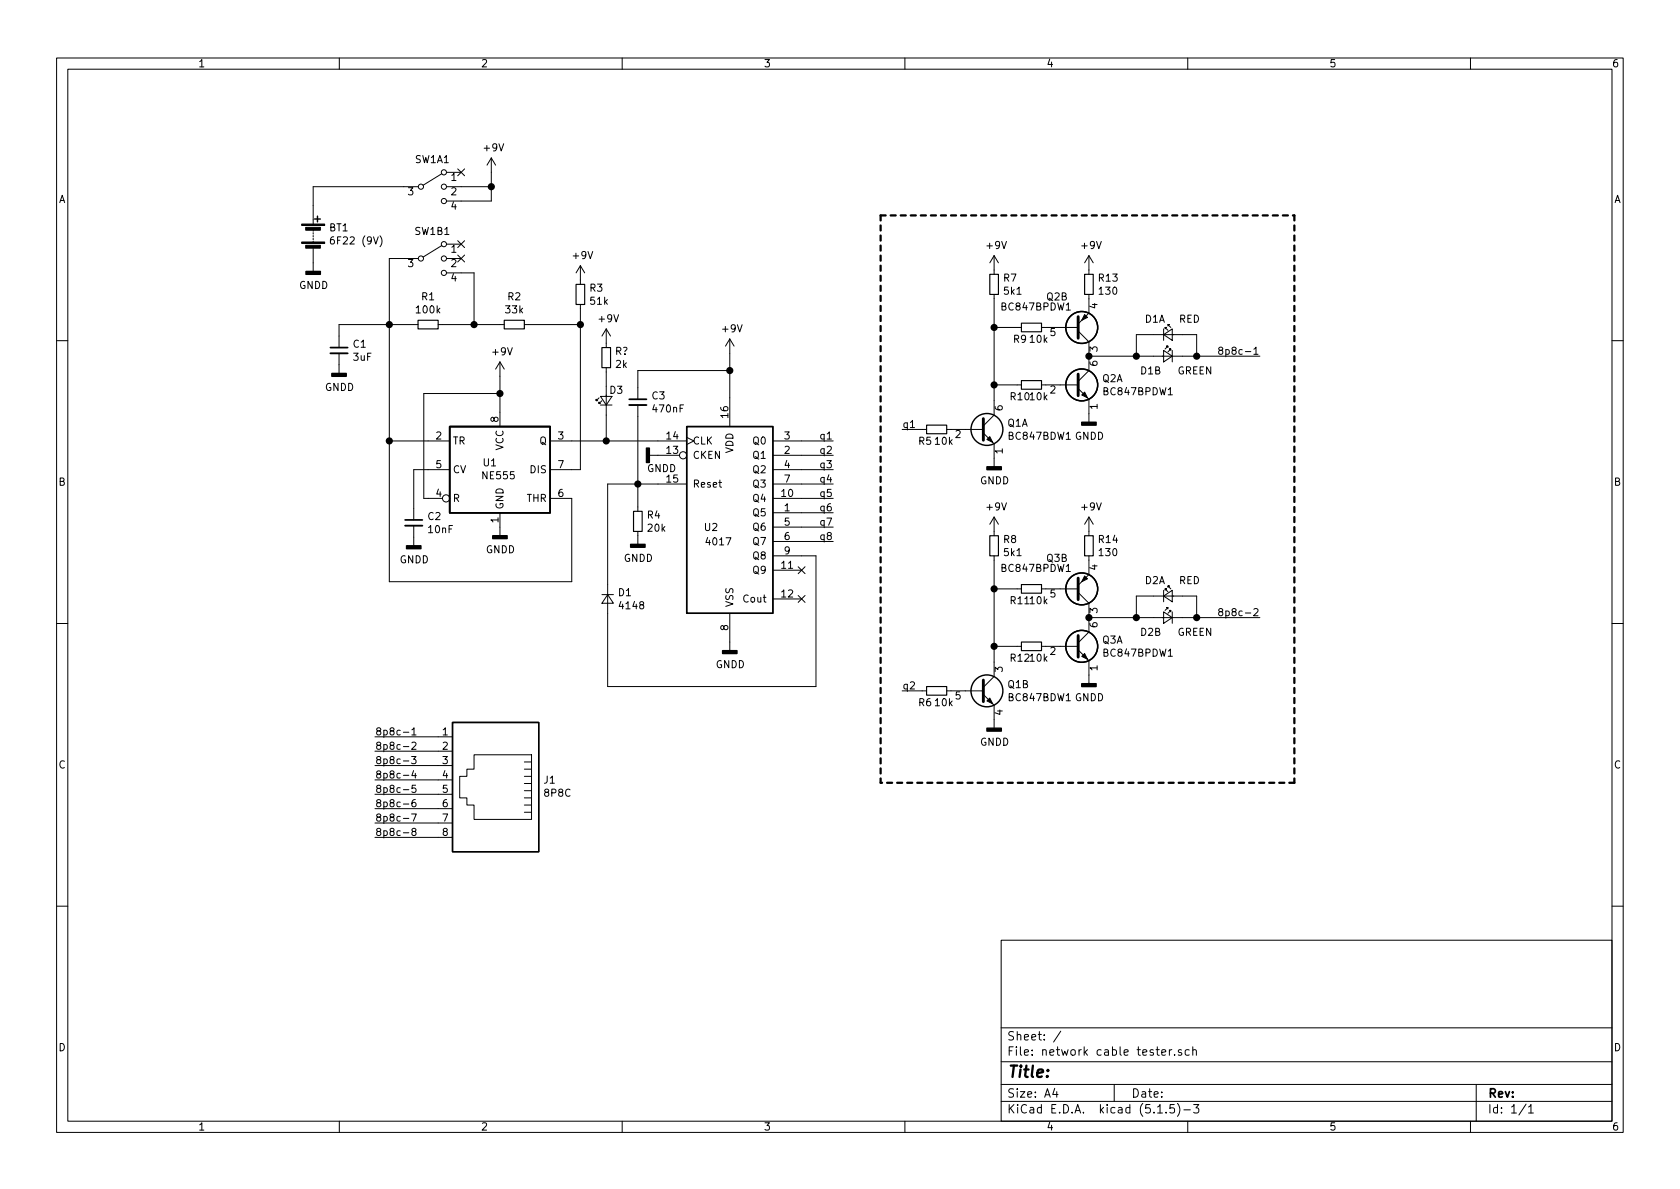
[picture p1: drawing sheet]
EESchema Schematic File Version 4
EELAYER 30 0
EELAYER END
$Descr A4 11693 8268
encoding utf-8
Sheet 1 1
Title ""
Date ""
Rev ""
Comp ""
Comment1 ""
Comment2 ""
Comment3 ""
Comment4 ""
$EndDescr
$Comp
L Timer:NE555 U1
U 1 1
P 3480 3260
F 0 "U1" H 3410 3310 50  0000 C CNN
F 1 "NE555" H 3470 3220 50  0000 C CNN
F 2 "" H 3480 3260 50  0001 C CNN
F 3 "http://www.ti.com/lit/ds/symlink/ne555.pdf" H 3480 3260 50  0001 C CNN
	1    3480 3260
	1    0    0    -1  
$EndComp
$Comp
L Device:R_Small R4
U 1 1
P 4440 3620
F 0 "R4" H 4499 3666 50  0000 L CNN
F 1 "20k" H 4499 3575 50  0000 L CNN
F 2 "" H 4440 3620 50  0001 C CNN
F 3 "~" H 4440 3620 50  0001 C CNN
	1    4440 3620
	1    0    0    -1  
$EndComp
$Comp
L Device:C_Small C2
U 1 1
P 2880 3630
F 0 "C2" H 2972 3676 50  0000 L CNN
F 1 "10nF" H 2972 3585 50  0000 L CNN
F 2 "" H 2880 3630 50  0001 C CNN
F 3 "~" H 2880 3630 50  0001 C CNN
	1    2880 3630
	1    0    0    -1  
$EndComp
$Comp
L power:GNDD #PWR06
U 1 1
P 3480 3660
F 0 "#PWR06" H 3480 3410 50  0001 C CNN
F 1 "GNDD" H 3484 3505 50  0000 C CNN
F 2 "" H 3480 3660 50  0001 C CNN
F 3 "" H 3480 3660 50  0001 C CNN
	1    3480 3660
	1    0    0    -1  
$EndComp
$Comp
L power:GNDD #PWR011
U 1 1
P 5080 4460
F 0 "#PWR011" H 5080 4210 50  0001 C CNN
F 1 "GNDD" H 5084 4305 50  0000 C CNN
F 2 "" H 5080 4460 50  0001 C CNN
F 3 "" H 5080 4460 50  0001 C CNN
	1    5080 4460
	1    0    0    -1  
$EndComp
$Comp
L power:+9V #PWR05
U 1 1
P 3480 2610
F 0 "#PWR05" H 3480 2460 50  0001 C CNN
F 1 "+9V" H 3495 2783 50  0000 C CNN
F 2 "" H 3480 2610 50  0001 C CNN
F 3 "" H 3480 2610 50  0001 C CNN
	1    3480 2610
	1    0    0    -1  
$EndComp
Wire Wire Line
	3480 2860 3480 2730
Wire Wire Line
	2980 3460 2950 3460
Wire Wire Line
	2950 2730 3480 2730
Connection ~ 3480 2730
Wire Wire Line
	3480 2730 3480 2610
$Comp
L power:GNDD #PWR03
U 1 1
P 2880 3730
F 0 "#PWR03" H 2880 3480 50  0001 C CNN
F 1 "GNDD" H 2884 3575 50  0000 C CNN
F 2 "" H 2880 3730 50  0001 C CNN
F 3 "" H 2880 3730 50  0001 C CNN
	1    2880 3730
	1    0    0    -1  
$EndComp
Wire Wire Line
	3980 3060 4220 3060
$Comp
L power:GNDD #PWR09
U 1 1
P 4580 3160
F 0 "#PWR09" H 4580 2910 50  0001 C CNN
F 1 "GNDD" V 4670 3290 50  0000 R CNN
F 2 "" H 4580 3160 50  0001 C CNN
F 3 "" H 4580 3160 50  0001 C CNN
	1    4580 3160
	0    1    1    0   
$EndComp
$Comp
L Device:C_Small C3
U 1 1
P 4440 2790
F 0 "C3" H 4532 2836 50  0000 L CNN
F 1 "470nF" H 4532 2745 50  0000 L CNN
F 2 "" H 4440 2790 50  0001 C CNN
F 3 "~" H 4440 2790 50  0001 C CNN
	1    4440 2790
	1    0    0    -1  
$EndComp
$Comp
L Device:D_Small D1
U 1 1
P 4230 4160
F 0 "D1" V 4184 4228 50  0000 L CNN
F 1 "4148" V 4275 4228 50  0000 L CNN
F 2 "" V 4230 4160 50  0001 C CNN
F 3 "~" V 4230 4160 50  0001 C CNN
	1    4230 4160
	0    1    1    0   
$EndComp
$Comp
L power:+9V #PWR010
U 1 1
P 5080 2450
F 0 "#PWR010" H 5080 2300 50  0001 C CNN
F 1 "+9V" H 5095 2623 50  0000 C CNN
F 2 "" H 5080 2450 50  0001 C CNN
F 3 "" H 5080 2450 50  0001 C CNN
	1    5080 2450
	1    0    0    -1  
$EndComp
Wire Wire Line
	5080 2760 5080 2570
Wire Wire Line
	5680 4770 5680 3860
Wire Wire Line
	5680 3860 5580 3860
NoConn ~ 5580 3960
NoConn ~ 5580 4160
Wire Wire Line
	4440 3360 4580 3360
Wire Wire Line
	3980 3460 3980 4040
Wire Wire Line
	3980 4040 2710 4040
Wire Wire Line
	2710 4040 2710 3060
Wire Wire Line
	2710 3060 2980 3060
Wire Wire Line
	4440 2690 4440 2570
Wire Wire Line
	4440 2570 5080 2570
Connection ~ 5080 2570
Wire Wire Line
	5080 2570 5080 2450
$Comp
L 4xxx:4017 U2
U 1 1
P 5080 3560
F 0 "U2" H 4950 3460 50  0000 C CNN
F 1 "4017" H 5000 3360 50  0000 C CNN
F 2 "" H 5080 3560 50  0001 C CNN
F 3 "http://www.intersil.com/content/dam/Intersil/documents/cd40/cd4017bms-22bms.pdf" H 5080 3560 50  0001 C CNN
	1    5080 3560
	1    0    0    -1  
$EndComp
$Comp
L power:GNDD #PWR08
U 1 1
P 4440 3720
F 0 "#PWR08" H 4440 3470 50  0001 C CNN
F 1 "GNDD" H 4444 3565 50  0000 C CNN
F 2 "" H 4440 3720 50  0001 C CNN
F 3 "" H 4440 3720 50  0001 C CNN
	1    4440 3720
	1    0    0    -1  
$EndComp
Wire Wire Line
	4440 2890 4440 3360
Wire Wire Line
	4440 3520 4440 3360
Connection ~ 4440 3360
Wire Wire Line
	4230 4060 4230 3360
Wire Wire Line
	4230 3360 4440 3360
Wire Wire Line
	4230 4260 4230 4770
Wire Wire Line
	4230 4770 5680 4770
$Comp
L Device:R_Small R1
U 1 1
P 2980 2250
F 0 "R1" V 2784 2250 50  0000 C CNN
F 1 "100k" V 2875 2250 50  0000 C CNN
F 2 "" H 2980 2250 50  0001 C CNN
F 3 "~" H 2980 2250 50  0001 C CNN
	1    2980 2250
	0    1    1    0   
$EndComp
$Comp
L Device:C_Small C1
U 1 1
P 2360 2430
F 0 "C1" H 2452 2476 50  0000 L CNN
F 1 "3uF" H 2452 2385 50  0000 L CNN
F 2 "" H 2360 2430 50  0001 C CNN
F 3 "~" H 2360 2430 50  0001 C CNN
	1    2360 2430
	1    0    0    -1  
$EndComp
$Comp
L power:GNDD #PWR02
U 1 1
P 2360 2530
F 0 "#PWR02" H 2360 2280 50  0001 C CNN
F 1 "GNDD" H 2364 2375 50  0000 C CNN
F 2 "" H 2360 2530 50  0001 C CNN
F 3 "" H 2360 2530 50  0001 C CNN
	1    2360 2530
	1    0    0    -1  
$EndComp
Wire Wire Line
	2950 2730 2950 3460
Wire Wire Line
	2880 3530 2880 3260
Wire Wire Line
	2880 3260 2980 3260
Wire Wire Line
	2360 2330 2360 2250
Wire Wire Line
	2360 2250 2710 2250
Wire Wire Line
	3080 2250 3300 2250
Wire Wire Line
	2710 3060 2710 2250
Connection ~ 2710 3060
Connection ~ 2710 2250
$Comp
L Transistor_BJT:BC847BPDW1 Q2
U 1 1
P 7480 2670
F 0 "Q2" H 7670 2716 50  0000 L CNN
F 1 "BC847BPDW1" H 7670 2625 50  0000 L CNN
F 2 "Package_TO_SOT_SMD:SOT-363_SC-70-6" H 7680 2770 50  0001 C CNN
F 3 "http://www.onsemi.com/pub_link/Collateral/BC846BPDW1T1-D.PDF" H 7480 2670 50  0001 C CNN
	1    7480 2670
	1    0    0    -1  
$EndComp
$Comp
L Transistor_BJT:BC847BPDW1 Q2
U 2 1
P 7480 2270
F 0 "Q2" H 7280 2060 50  0000 L CNN
F 1 "BC847BPDW1" H 6960 2130 50  0000 L CNN
F 2 "Package_TO_SOT_SMD:SOT-363_SC-70-6" H 7680 2370 50  0001 C CNN
F 3 "http://www.onsemi.com/pub_link/Collateral/BC846BPDW1T1-D.PDF" H 7480 2270 50  0001 C CNN
	2    7480 2270
	1    0    0    1   
$EndComp
$Comp
L Device:R_Small R2
U 1 1
P 3580 2250
F 0 "R2" V 3384 2250 50  0000 C CNN
F 1 "33k" V 3475 2250 50  0000 C CNN
F 2 "" H 3580 2250 50  0001 C CNN
F 3 "~" H 3580 2250 50  0001 C CNN
	1    3580 2250
	0    1    1    0   
$EndComp
$Comp
L Device:R_Small R9
U 1 1
P 7180 2270
F 0 "R9" V 7260 2190 50  0000 C CNN
F 1 "10k" V 7260 2320 50  0000 C CNN
F 2 "" H 7180 2270 50  0001 C CNN
F 3 "~" H 7180 2270 50  0001 C CNN
	1    7180 2270
	0    1    1    0   
$EndComp
$Comp
L Device:R_Small R13
U 1 1
P 7580 1970
F 0 "R13" H 7639 2016 50  0000 L CNN
F 1 "130" H 7639 1925 50  0000 L CNN
F 2 "" H 7580 1970 50  0001 C CNN
F 3 "~" H 7580 1970 50  0001 C CNN
	1    7580 1970
	1    0    0    -1  
$EndComp
$Comp
L power:+9V #PWR016
U 1 1
P 7580 1870
F 0 "#PWR016" H 7580 1720 50  0001 C CNN
F 1 "+9V" H 7595 2043 50  0000 C CNN
F 2 "" H 7580 1870 50  0001 C CNN
F 3 "" H 7580 1870 50  0001 C CNN
	1    7580 1870
	1    0    0    -1  
$EndComp
$Comp
L power:GNDD #PWR017
U 1 1
P 7580 2870
F 0 "#PWR017" H 7580 2620 50  0001 C CNN
F 1 "GNDD" H 7584 2715 50  0000 C CNN
F 2 "" H 7580 2870 50  0001 C CNN
F 3 "" H 7580 2870 50  0001 C CNN
	1    7580 2870
	1    0    0    -1  
$EndComp
Wire Wire Line
	7080 2670 6920 2670
Wire Wire Line
	6920 2670 6920 2270
Wire Wire Line
	6920 2270 7080 2270
$Comp
L Device:R_Small R10
U 1 1
P 7180 2670
F 0 "R10" V 7260 2590 50  0000 C CNN
F 1 "10k" V 7260 2720 50  0000 C CNN
F 2 "" H 7180 2670 50  0001 C CNN
F 3 "~" H 7180 2670 50  0001 C CNN
	1    7180 2670
	0    1    1    0   
$EndComp
$Comp
L Connector:8P8C J1
U 1 1
P 3450 5420
F 0 "J1" H 3120 5424 50  0000 R CNN
F 1 "8P8C" H 3120 5515 50  0000 R CNN
F 2 "" V 3450 5445 50  0001 C CNN
F 3 "~" V 3450 5445 50  0001 C CNN
	1    3450 5420
	-1   0    0    1   
$EndComp
Text Label 2610 5120 0    50   ~ 0
8p8c-1
Wire Wire Line
	3050 5120 2610 5120
Text Label 2610 5220 0    50   ~ 0
8p8c-2
Wire Wire Line
	3050 5220 2610 5220
Text Label 2610 5320 0    50   ~ 0
8p8c-3
Wire Wire Line
	3050 5320 2610 5320
Text Label 2610 5420 0    50   ~ 0
8p8c-4
Wire Wire Line
	3050 5420 2610 5420
Text Label 2610 5520 0    50   ~ 0
8p8c-5
Wire Wire Line
	3050 5520 2610 5520
Text Label 2610 5620 0    50   ~ 0
8p8c-6
Wire Wire Line
	3050 5620 2610 5620
Text Label 2610 5720 0    50   ~ 0
8p8c-7
Wire Wire Line
	3050 5720 2610 5720
Text Label 2610 5820 0    50   ~ 0
8p8c-8
Wire Wire Line
	3050 5820 2610 5820
Text Label 8770 2470 2    50   ~ 0
8p8c-1
Wire Wire Line
	8230 2470 8330 2470
Text Label 5800 3760 2    50   ~ 0
q8
Wire Wire Line
	5580 3760 5800 3760
Text Label 5800 3660 2    50   ~ 0
q7
Wire Wire Line
	5580 3660 5800 3660
Text Label 5800 3560 2    50   ~ 0
q6
Wire Wire Line
	5580 3560 5800 3560
Text Label 5800 3460 2    50   ~ 0
q5
Wire Wire Line
	5580 3460 5800 3460
Text Label 5800 3360 2    50   ~ 0
q4
Wire Wire Line
	5580 3360 5800 3360
Text Label 5800 3260 2    50   ~ 0
q3
Wire Wire Line
	5580 3260 5800 3260
Text Label 5800 3160 2    50   ~ 0
q2
Wire Wire Line
	5580 3160 5800 3160
Text Label 5800 3060 2    50   ~ 0
q1
Wire Wire Line
	5580 3060 5800 3060
Text Label 6280 2980 0    50   ~ 0
q1
$Comp
L Switch:SW_SP3T SW1A1
U 1 1
P 3010 1290
F 0 "SW1A1" H 3010 1481 50  0000 C CNN
F 1 "SW_SP3T" H 3010 1482 50  0001 C CNN
F 2 "" H 2385 1465 50  0001 C CNN
F 3 "~" H 2385 1465 50  0001 C CNN
	1    3010 1290
	1    0    0    -1  
$EndComp
$Comp
L Switch:SW_SP3T SW1B1
U 1 1
P 3010 1790
F 0 "SW1B1" H 3010 1981 50  0000 C CNN
F 1 "SW_SP3T" H 3010 1982 50  0001 C CNN
F 2 "" H 2385 1965 50  0001 C CNN
F 3 "~" H 2385 1965 50  0001 C CNN
	1    3010 1790
	1    0    0    -1  
$EndComp
$Comp
L Device:Battery BT1
U 1 1
P 2180 1620
F 0 "BT1" H 2288 1666 50  0000 L CNN
F 1 "6F22 (9V)" H 2288 1575 50  0000 L CNN
F 2 "" V 2180 1680 50  0001 C CNN
F 3 "~" V 2180 1680 50  0001 C CNN
	1    2180 1620
	1    0    0    -1  
$EndComp
$Comp
L power:GNDD #PWR01
U 1 1
P 2180 1820
F 0 "#PWR01" H 2180 1570 50  0001 C CNN
F 1 "GNDD" H 2184 1665 50  0000 C CNN
F 2 "" H 2180 1820 50  0001 C CNN
F 3 "" H 2180 1820 50  0001 C CNN
	1    2180 1820
	1    0    0    -1  
$EndComp
Wire Wire Line
	2710 2250 2880 2250
Wire Wire Line
	3210 1890 3300 1890
Wire Wire Line
	3300 1890 3300 2250
Connection ~ 3300 2250
Wire Wire Line
	3300 2250 3480 2250
Wire Wire Line
	2810 1790 2710 1790
Wire Wire Line
	2710 1790 2710 2250
$Comp
L power:+9V #PWR04
U 1 1
P 3420 1190
F 0 "#PWR04" H 3420 1040 50  0001 C CNN
F 1 "+9V" H 3435 1363 50  0000 C CNN
F 2 "" H 3420 1190 50  0001 C CNN
F 3 "" H 3420 1190 50  0001 C CNN
	1    3420 1190
	1    0    0    -1  
$EndComp
Wire Wire Line
	3210 1390 3420 1390
Wire Wire Line
	3420 1390 3420 1290
Wire Wire Line
	3210 1290 3420 1290
Connection ~ 3420 1290
Wire Wire Line
	3420 1290 3420 1190
Wire Wire Line
	2180 1420 2180 1290
Wire Wire Line
	2180 1290 2810 1290
$Comp
L Device:LED_Small D1A
U 1 1
P 8130 2320
F 0 "D1A" H 8040 2430 50  0000 C CNN
F 1 "RED" H 8280 2430 50  0000 C CNN
F 2 "" V 8130 2320 50  0001 C CNN
F 3 "~" V 8130 2320 50  0001 C CNN
	1    8130 2320
	1    0    0    -1  
$EndComp
$Comp
L Device:LED_Small D1B
U 1 1
P 8130 2470
F 0 "D1B" H 8250 2370 50  0000 C CNN
F 1 "GREEN" H 7940 2370 50  0000 C CNN
F 2 "" V 8130 2470 50  0001 C CNN
F 3 "~" V 8130 2470 50  0001 C CNN
	1    8130 2470
	-1   0    0    -1  
$EndComp
Wire Wire Line
	8030 2320 7910 2320
Wire Wire Line
	7910 2320 7910 2470
Wire Wire Line
	7910 2470 8030 2470
Wire Wire Line
	8230 2320 8330 2320
Wire Wire Line
	8330 2320 8330 2470
Connection ~ 8330 2470
Wire Wire Line
	8330 2470 8770 2470
$Comp
L Transistor_BJT:BC847BDW1 Q1
U 1 1
P 6820 2980
F 0 "Q1" H 7010 3026 50  0000 L CNN
F 1 "BC847BDW1" H 7010 2935 50  0000 L CNN
F 2 "Package_TO_SOT_SMD:SOT-363_SC-70-6" H 7020 3080 50  0001 C CNN
F 3 "http://www.onsemi.com/pub_link/Collateral/BC846BDW1T1-D.PDF" H 6820 2980 50  0001 C CNN
	1    6820 2980
	1    0    0    -1  
$EndComp
$Comp
L power:GNDD #PWR013
U 1 1
P 6920 3180
F 0 "#PWR013" H 6920 2930 50  0001 C CNN
F 1 "GNDD" H 6924 3025 50  0000 C CNN
F 2 "" H 6920 3180 50  0001 C CNN
F 3 "" H 6920 3180 50  0001 C CNN
	1    6920 3180
	1    0    0    -1  
$EndComp
Wire Wire Line
	6920 2780 6920 2670
Connection ~ 6920 2670
$Comp
L Device:R_Small R5
U 1 1
P 6520 2980
F 0 "R5" V 6600 2900 50  0000 C CNN
F 1 "10k" V 6600 3030 50  0000 C CNN
F 2 "" H 6520 2980 50  0001 C CNN
F 3 "~" H 6520 2980 50  0001 C CNN
	1    6520 2980
	0    1    1    0   
$EndComp
Wire Wire Line
	7580 2470 7910 2470
Connection ~ 7580 2470
Connection ~ 7910 2470
$Comp
L Transistor_BJT:BC847BDW1 Q1
U 2 1
P 6820 4800
F 0 "Q1" H 7010 4846 50  0000 L CNN
F 1 "BC847BDW1" H 7010 4755 50  0000 L CNN
F 2 "Package_TO_SOT_SMD:SOT-363_SC-70-6" H 7020 4900 50  0001 C CNN
F 3 "http://www.onsemi.com/pub_link/Collateral/BC846BDW1T1-D.PDF" H 6820 4800 50  0001 C CNN
	2    6820 4800
	1    0    0    -1  
$EndComp
Wire Wire Line
	6420 2980 6280 2980
$Comp
L Device:R_Small R7
U 1 1
P 6920 1970
F 0 "R7" H 6979 2016 50  0000 L CNN
F 1 "5k1" H 6979 1925 50  0000 L CNN
F 2 "" H 6920 1970 50  0001 C CNN
F 3 "~" H 6920 1970 50  0001 C CNN
	1    6920 1970
	1    0    0    -1  
$EndComp
$Comp
L power:+9V #PWR012
U 1 1
P 6920 1870
F 0 "#PWR012" H 6920 1720 50  0001 C CNN
F 1 "+9V" H 6935 2043 50  0000 C CNN
F 2 "" H 6920 1870 50  0001 C CNN
F 3 "" H 6920 1870 50  0001 C CNN
	1    6920 1870
	1    0    0    -1  
$EndComp
Wire Wire Line
	6920 2070 6920 2270
Connection ~ 6920 2270
$Comp
L Transistor_BJT:BC847BPDW1 Q3
U 1 1
P 7480 4490
F 0 "Q3" H 7670 4536 50  0000 L CNN
F 1 "BC847BPDW1" H 7670 4445 50  0000 L CNN
F 2 "Package_TO_SOT_SMD:SOT-363_SC-70-6" H 7680 4590 50  0001 C CNN
F 3 "http://www.onsemi.com/pub_link/Collateral/BC846BPDW1T1-D.PDF" H 7480 4490 50  0001 C CNN
	1    7480 4490
	1    0    0    -1  
$EndComp
$Comp
L Transistor_BJT:BC847BPDW1 Q3
U 2 1
P 7480 4090
F 0 "Q3" H 7280 3880 50  0000 L CNN
F 1 "BC847BPDW1" H 6960 3950 50  0000 L CNN
F 2 "Package_TO_SOT_SMD:SOT-363_SC-70-6" H 7680 4190 50  0001 C CNN
F 3 "http://www.onsemi.com/pub_link/Collateral/BC846BPDW1T1-D.PDF" H 7480 4090 50  0001 C CNN
	2    7480 4090
	1    0    0    1   
$EndComp
$Comp
L Device:R_Small R11
U 1 1
P 7180 4090
F 0 "R11" V 7260 4010 50  0000 C CNN
F 1 "10k" V 7260 4140 50  0000 C CNN
F 2 "" H 7180 4090 50  0001 C CNN
F 3 "~" H 7180 4090 50  0001 C CNN
	1    7180 4090
	0    1    1    0   
$EndComp
$Comp
L Device:R_Small R14
U 1 1
P 7580 3790
F 0 "R14" H 7639 3836 50  0000 L CNN
F 1 "130" H 7639 3745 50  0000 L CNN
F 2 "" H 7580 3790 50  0001 C CNN
F 3 "~" H 7580 3790 50  0001 C CNN
	1    7580 3790
	1    0    0    -1  
$EndComp
$Comp
L power:+9V #PWR018
U 1 1
P 7580 3690
F 0 "#PWR018" H 7580 3540 50  0001 C CNN
F 1 "+9V" H 7595 3863 50  0000 C CNN
F 2 "" H 7580 3690 50  0001 C CNN
F 3 "" H 7580 3690 50  0001 C CNN
	1    7580 3690
	1    0    0    -1  
$EndComp
$Comp
L power:GNDD #PWR019
U 1 1
P 7580 4690
F 0 "#PWR019" H 7580 4440 50  0001 C CNN
F 1 "GNDD" H 7584 4535 50  0000 C CNN
F 2 "" H 7580 4690 50  0001 C CNN
F 3 "" H 7580 4690 50  0001 C CNN
	1    7580 4690
	1    0    0    -1  
$EndComp
Wire Wire Line
	7080 4490 6920 4490
Wire Wire Line
	6920 4490 6920 4090
Wire Wire Line
	6920 4090 7080 4090
$Comp
L Device:R_Small R12
U 1 1
P 7180 4490
F 0 "R12" V 7260 4410 50  0000 C CNN
F 1 "10k" V 7260 4540 50  0000 C CNN
F 2 "" H 7180 4490 50  0001 C CNN
F 3 "~" H 7180 4490 50  0001 C CNN
	1    7180 4490
	0    1    1    0   
$EndComp
Text Label 8770 4290 2    50   ~ 0
8p8c-2
Wire Wire Line
	8230 4290 8330 4290
Text Label 6280 4800 0    50   ~ 0
q2
$Comp
L Device:LED_Small D2A
U 1 1
P 8130 4140
F 0 "D2A" H 8040 4250 50  0000 C CNN
F 1 "RED" H 8280 4250 50  0000 C CNN
F 2 "" V 8130 4140 50  0001 C CNN
F 3 "~" V 8130 4140 50  0001 C CNN
	1    8130 4140
	1    0    0    -1  
$EndComp
$Comp
L Device:LED_Small D2B
U 1 1
P 8130 4290
F 0 "D2B" H 8250 4190 50  0000 C CNN
F 1 "GREEN" H 7940 4190 50  0000 C CNN
F 2 "" V 8130 4290 50  0001 C CNN
F 3 "~" V 8130 4290 50  0001 C CNN
	1    8130 4290
	-1   0    0    -1  
$EndComp
Wire Wire Line
	8030 4140 7910 4140
Wire Wire Line
	7910 4140 7910 4290
Wire Wire Line
	7910 4290 8030 4290
Wire Wire Line
	8230 4140 8330 4140
Wire Wire Line
	8330 4140 8330 4290
Connection ~ 8330 4290
Wire Wire Line
	8330 4290 8770 4290
$Comp
L power:GNDD #PWR015
U 1 1
P 6920 5000
F 0 "#PWR015" H 6920 4750 50  0001 C CNN
F 1 "GNDD" H 6924 4845 50  0000 C CNN
F 2 "" H 6920 5000 50  0001 C CNN
F 3 "" H 6920 5000 50  0001 C CNN
	1    6920 5000
	1    0    0    -1  
$EndComp
Wire Wire Line
	6920 4600 6920 4490
Connection ~ 6920 4490
$Comp
L Device:R_Small R6
U 1 1
P 6520 4800
F 0 "R6" V 6600 4720 50  0000 C CNN
F 1 "10k" V 6600 4850 50  0000 C CNN
F 2 "" H 6520 4800 50  0001 C CNN
F 3 "~" H 6520 4800 50  0001 C CNN
	1    6520 4800
	0    1    1    0   
$EndComp
Wire Wire Line
	7580 4290 7910 4290
Connection ~ 7580 4290
Connection ~ 7910 4290
Wire Wire Line
	6420 4800 6280 4800
$Comp
L Device:R_Small R8
U 1 1
P 6920 3790
F 0 "R8" H 6979 3836 50  0000 L CNN
F 1 "5k1" H 6979 3745 50  0000 L CNN
F 2 "" H 6920 3790 50  0001 C CNN
F 3 "~" H 6920 3790 50  0001 C CNN
	1    6920 3790
	1    0    0    -1  
$EndComp
$Comp
L power:+9V #PWR014
U 1 1
P 6920 3690
F 0 "#PWR014" H 6920 3540 50  0001 C CNN
F 1 "+9V" H 6935 3863 50  0000 C CNN
F 2 "" H 6920 3690 50  0001 C CNN
F 3 "" H 6920 3690 50  0001 C CNN
	1    6920 3690
	1    0    0    -1  
$EndComp
Wire Wire Line
	6920 3890 6920 4090
Connection ~ 6920 4090
Wire Notes Line width 16
	9010 1490 9010 5440
Wire Notes Line width 16
	9010 5440 6130 5440
Wire Notes Line width 16
	6130 1490 6130 5440
Wire Notes Line width 16
	6130 1490 9010 1490
NoConn ~ 3210 1190
NoConn ~ 3210 1690
NoConn ~ 3210 1790
$Comp
L power:+9V #PWR07
U 1 1
P 4040 1940
F 0 "#PWR07" H 4040 1790 50  0001 C CNN
F 1 "+9V" H 4055 2113 50  0000 C CNN
F 2 "" H 4040 1940 50  0001 C CNN
F 3 "" H 4040 1940 50  0001 C CNN
	1    4040 1940
	1    0    0    -1  
$EndComp
$Comp
L Device:R_Small R3
U 1 1
P 4040 2040
F 0 "R3" H 4099 2086 50  0000 L CNN
F 1 "51k" H 4099 1995 50  0000 L CNN
F 2 "" H 4040 2040 50  0001 C CNN
F 3 "~" H 4040 2040 50  0001 C CNN
	1    4040 2040
	1    0    0    -1  
$EndComp
Wire Wire Line
	4040 2250 4040 2140
Wire Wire Line
	3680 2250 4040 2250
Connection ~ 4040 2250
Wire Wire Line
	3980 3260 4040 3260
Wire Wire Line
	4040 3260 4040 2250
$Comp
L power:+9V #PWR?
U 1 1
P 4220 2380
F 0 "#PWR?" H 4220 2230 50  0001 C CNN
F 1 "+9V" H 4235 2553 50  0000 C CNN
F 2 "" H 4220 2380 50  0001 C CNN
F 3 "" H 4220 2380 50  0001 C CNN
	1    4220 2380
	1    0    0    -1  
$EndComp
$Comp
L Device:R_Small R?
U 1 1
P 4220 2480
F 0 "R?" H 4279 2526 50  0000 L CNN
F 1 "2k" H 4279 2435 50  0000 L CNN
F 2 "" H 4220 2480 50  0001 C CNN
F 3 "~" H 4220 2480 50  0001 C CNN
	1    4220 2480
	1    0    0    -1  
$EndComp
Wire Wire Line
	4220 2680 4220 2580
Connection ~ 4220 3060
Wire Wire Line
	4220 3060 4580 3060
Wire Wire Line
	4220 2880 4220 3060
$Comp
L Device:LED_Small D3
U 1 1
P 4220 2780
F 0 "D3" V 4290 2710 50  0000 C CNN
F 1 "GREEN" V 4540 2480 50  0001 C CNN
F 2 "" V 4220 2780 50  0001 C CNN
F 3 "~" V 4220 2780 50  0001 C CNN
	1    4220 2780
	0    -1   -1   0   
$EndComp
$EndSCHEMATC
